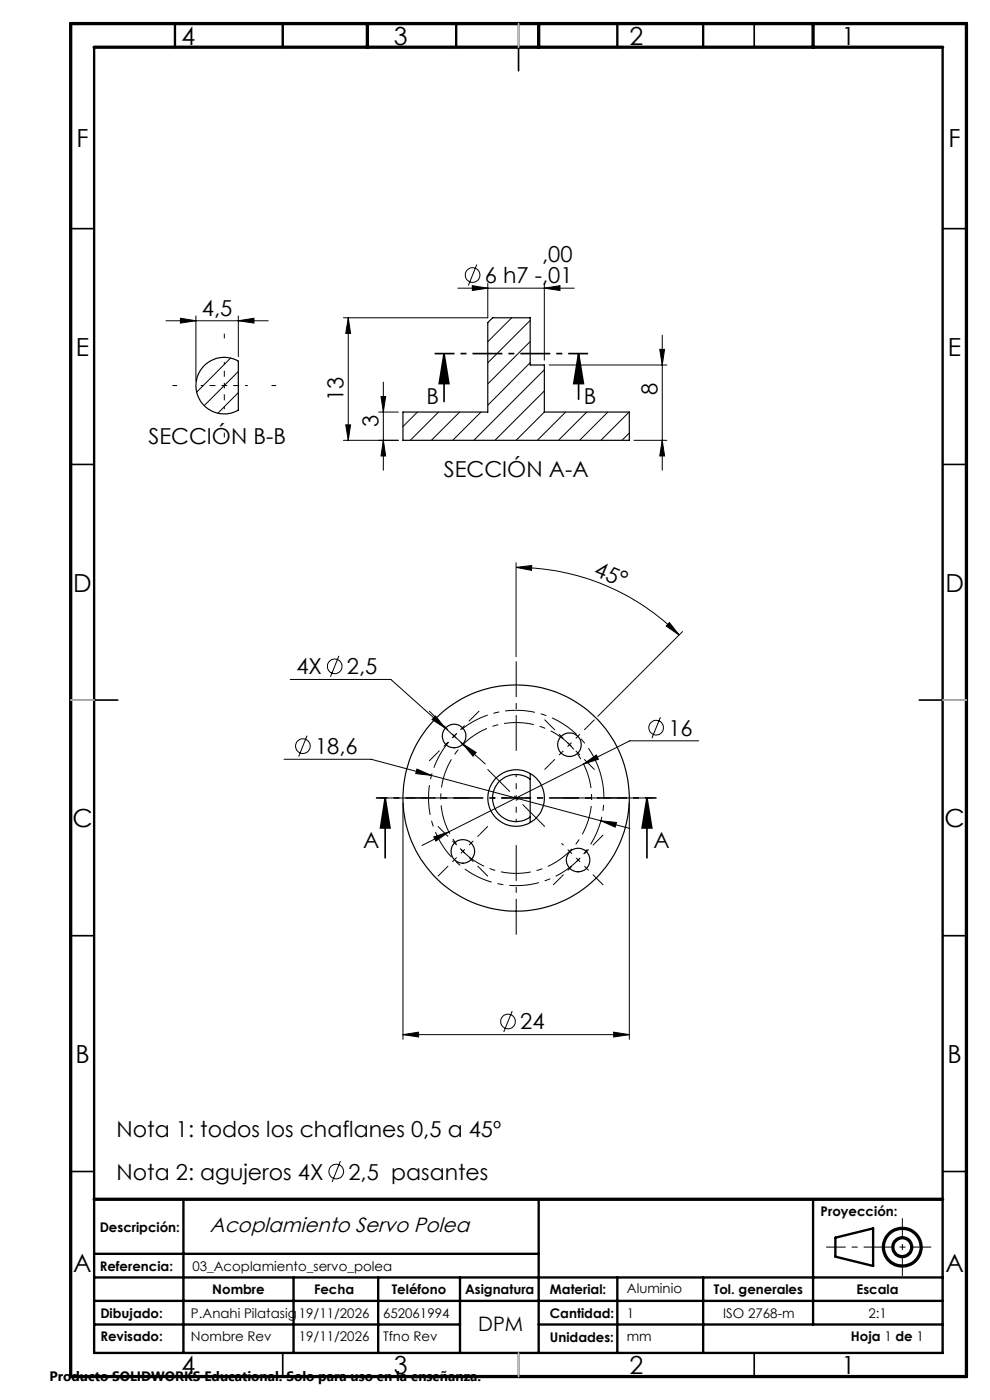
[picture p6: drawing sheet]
<svg xmlns="http://www.w3.org/2000/svg" width="210mm" height="297mm" viewBox="0 0 210 297" stroke-linecap="round" stroke-linejoin="round" font-family="sans-serif">
<g fill="none" stroke="#000" stroke-width=".25">
<path d="M43.5 77.4a6 6 0 0 1 7.1-.8v10.4a6 6 0 0 1-7.9-1.6 6 6 0 0 1 .8-8zM103.5 68.4l1-1h8v10h3v10h18v6h-48v-6h18zM112.5 165.3a5 5 0 0 0-6.7 .7 5 5 0 0 0 0 6.7 5 5 0 0 0 6.7 .6M112.5 164.1a6 6 0 0 0-9 5.2 6 6 0 0 0 9 5.2M112.5 164.1a6 6 0 0 1 0 10.4M112.5 164.1v10.4"/>
<circle cx="96.3" cy="156.1" r="2.5"/>
<circle cx="120.8" cy="158" r="2.51"/>
<circle cx="109.5" cy="169.3" r="24"/>
<circle cx="98.2" cy="180.6" r="2.5"/>
<circle cx="122.6" cy="182.5" r="2.5"/>
</g>
<g fill="none" stroke="#000" stroke-width=".21">
<path d="M101.1 56.1l-1.8 4.5M35.2 68h21.7M38.3 67.5l3.3 .5-3.3 .5zM41.6 67v13.8M48.9 75.9l-7.2 7.3M50.6 68l3.3-.5v1zM50.6 78.8l-7.3 7.2M50.6 67v8.6M73.9 67.4l.5 3.3h-1.1zM73.9 67.4v26M97.1 61.1h24.7M100.2 60.6l3.3 .5-3.3 .5z"/>
<path d="M103.5 60.1v7.3h-30.7M108.5 67.4l-5 5.1M112.5 68l-9 9M112.5 72.5l-9 9M112.5 76.9l-9 9.1M115.5 61.1l3.3-.5v1zM115.5 78.5l-15 14.9M115.5 60.1v16.3M116.5 77.4h25M139.9 74.1h1.1l-.5 3.3zM140.5 71.1v28.7M50.6 83.3l-4.4 4.4"/>
<path d="M72.8 93.4h11.7M73.3 90.1h1.1l-.5 3.3zM80.3 87.4h4.2M80.8 84.1h1l-.5 3.3zM81.3 93.4l.5 3.3h-1zM81.3 81.1v18.7M88.5 87.4l-3 3.1M93 87.4l-6 6M97.5 87.4l-6 6M102 87.4l-6 6M115.5 82.9l-10.5 10.5M115.5 87.4l-6 6"/>
<path d="M120 87.4l-6 6M124.5 87.4l-6 6M128.9 87.4l-6 6M133.5 87.4l-6 6M133.5 91.9l-1.6 1.5M134.5 93.4h7M140.5 93.4l.5 3.3h-1.1zM109.5 119.4v19.9M71.9 139.1l-1.8 4.5M109.5 120.4l3.3-.4-.1 1zM109.5 120.4a49 49 0 0 1 34.6 14.3M142 132.1l2.1 2.6-2.8-1.9z"/>
<path d="M144.8 134l-18 18M61.6 144.1h21.3l11.6 10.4M65.1 156.1l-1.7 4.4M92.4 151.9l2.1 2.6-2.8-1.9zM94.5 154.5l3.7 3.3M98.2 157.8l2.8 1.8-.7 .8zM98.2 157.8l4.7 4.3M140.1 152.1l-1.8 4.5M148.2 157.2h-14.6l-38.4 19.3M60.3 161.1h18.4l12.8 3.4M85.5 170.3v50.2M88.4 163.2l3.1 1.3-3.3-.4z"/>
<path d="M91.5 164.5l42.1 11.3M92 177.5l3.2-1-2.7 1.9zM95.2 176.5l-5.7 2.8M123.8 162.1l2.7-1.9 .4 .9zM127.5 174.1l3.3 .4-.3 1zM133.5 170.3v50.2M85.5 219.5l3.3-.5v1zM85.5 219.5h48M108.7 214.5l-1.8 4.4M130.2 219l3.3 .5-3.3 .5zM72.2 246.3l-1.8 4.5"/>
<circle cx="100.3" cy="58.3" r="1.55"/>
<circle cx="64.2" cy="158.3" r="1.55"/>
<circle cx="71" cy="141.4" r="1.56"/>
<circle cx="139.2" cy="154.4" r="1.54"/>
<circle cx="107.8" cy="216.7" r="1.55"/>
<circle cx="71.3" cy="248.5" r="1.56"/>
</g>
<g fill="none" stroke="#000" stroke-width=".7" stroke-linecap="butt">
<circle cx="191.4" cy="264.6" r="4"/>
<circle cx="191.4" cy="264.6" r="2"/>
</g>
<path d="M197.5 264.6h-22.3" fill="none" stroke="#000" stroke-width=".21" stroke-dasharray="6.3 1.3 1.3 1.3" stroke-dashoffset="2.2" stroke-linecap="butt"/>
<path d="M191.4 258.4v12.3" fill="none" stroke="#000" stroke-width=".21" stroke-dasharray="6.3 1.3 1.3 1.3" stroke-dashoffset="2.1" stroke-linecap="butt"/>
<g fill="none" stroke="#000" stroke-width=".35">
<path d="M60 5v5M110 5v10M160 5v5M15 48.5h5M200 48.5h5M94.2 75l1 6.4h-2zM94.2 75v10.2M122.7 75l1.1 6.4h-2.1zM122.7 75v9.7M15 98.5h5M200 98.5h5M15 148.5h10"/>
<path d="M195 148.5h10M81.7 169.3l1 6.3h-2zM81.7 169.3v12.7M137.2 169.3l1.1 6.3h-2.1zM137.2 169.3v12.7M15 198.5h5M200 198.5h5M15 248.5h5M200 248.5h5M60 287v5M110 287v5M160 287v5"/>
</g>
<g fill="none" stroke="#000" stroke-width=".5">
<path d="M20 10v277h180v-277M37.1 5v5M60 5v5M96.8 5v5M131 5v5M149.2 5v5M38.9 254.4v32.6M114.3 254.4v32.6M172.5 254.4v26.6M20 266h94.3M20 271h180M20 276h180"/>
<path d="M62.3 271v16M80.2 271v16M97.6 271v16M131 271v16M149.2 271v16M177.2 262.6l8-2v8l-8-2zM20 281h77.6M114.3 281h85.7"/>
</g>
<path d="M15 5h190v287h-190zM20 10h180M77.9 5v5M114.3 5v5M172.5 5v5M20 254.4h180" fill="none" stroke="#000" stroke-width=".7"/>
<path d="M110 5v5M15 148.5h5M200 148.5h5M110 287v5" fill="none" stroke="#c0c0c0" stroke-width=".35"/>
<g fill="#000">
<path d="M38.3 67.5l3.3 .5-3.3 .5zM50.6 68l3.3-.5v1zM73.9 67.4l.5 3.3h-1.1zM94.2 75l1 6.4h-2zM100.2 60.6l3.3 .5-3.3 .5zM115.5 61.1l3.3-.5v1zM122.7 75l1.1 6.4h-2.1zM139.9 74.1h1.1l-.5 3.3zM73.3 90.1h1.1l-.5 3.3zM80.8 84.1h1l-.5 3.3zM81.3 93.4l.5 3.3h-1zM140.5 93.4l.5 3.3h-1.1z"/>
<path d="M109.5 120.4l3.3-.4-.1 1zM142 132.1l2.1 2.6-2.8-1.9zM92.4 151.9l2.1 2.6-2.8-1.9zM98.2 157.8l2.8 1.8-.7 .8zM81.7 169.3l1 6.3h-2zM88.4 163.2l3.1 1.3-3.3-.4zM92 177.5l3.2-1-2.7 1.9zM123.8 162.1l2.7-1.9 .4 .9zM127.5 174.1l3.3 .4-.3 1zM137.2 169.3l1.1 6.3h-2.1zM85.5 219.5l3.3-.5v1zM130.2 219l3.3 .5-3.3 .5z"/>
</g>
<path d="M124.8 164.6a16 16 0 0 0-26.7-6.5 16 16 0 0 0 7.1 26.6 16 16 0 0 0 19.9-19l-.3-1.1" fill="none" stroke="#000" stroke-width=".21" stroke-dasharray="6.3 1.3 1.3 1.3" stroke-dashoffset="3.7" stroke-linecap="butt"/>
<path d="M127.3 163.8a18.6 18.6 0 0 0-31.1-7.5 18.6 18.6 0 0 0 8.3 30.9 18.6 18.6 0 0 0 23.1-22.2l-.3-1.2" fill="none" stroke="#000" stroke-width=".21" stroke-dasharray="6.3 1.3 1.3 1.3" stroke-dashoffset=".6" stroke-linecap="butt"/>
<g fill="none" stroke="#000" stroke-width=".21" stroke-dasharray="15.2 1.3 1.3 1.3" stroke-dashoffset="14.6" stroke-linecap="butt">
<path d="M47.6 81.8v-5M47.6 81.8h-5M47.6 81.8v5M47.6 81.8h5M96.3 156.1l3.6-3.5M96.3 156.1l-3.5-3.5M96.3 156.1l-3.5 3.6M96.3 156.1l3.6 3.6M120.8 158l-3.5-3.6M120.8 158l-3.5 3.5M120.8 158l3.5 3.5M120.8 158l3.5-3.6"/>
<path d="M109.5 169.3v-5M109.5 169.3h-5M109.5 169.3v5M109.5 169.3h5M98.2 180.6l-3.6-3.5M98.2 180.6l-3.6 3.5M98.2 180.6l3.5 3.5M98.2 180.6l3.5-3.5M122.7 182.4l3.5-3.5M122.7 182.4l-3.6-3.5M122.7 182.4l-3.6 3.6M122.7 182.4l3.5 3.6"/>
</g>
<path d="M109.5 159.3v-19M99.5 169.3h-19M109.5 179.3v19M119.5 169.3h19" fill="none" stroke="#000" stroke-width=".21" stroke-dasharray="15.2 1.3 1.3 1.3" stroke-dashoffset="7.6" stroke-linecap="butt"/>
<g fill="none" stroke="#000" stroke-width=".21" stroke-dasharray="15.2 1.3 1.3 1.3" stroke-linecap="butt">
<path d="M47.6 71.8v-1M37.6 81.8h-1M47.6 91.8v1M57.6 81.8h1M92.8 152.6l-1.8-1.8M92.8 159.7l-1.8 1.7M99.9 152.6l1.7-1.8M117.3 154.4l-1.8-1.7M124.3 154.4l1.8-1.7M94.6 177.1l-1.7-1.8M101.7 177.1l1.8-1.8M117.3 161.5l-1.8 1.8"/>
<path d="M124.3 161.5l1.8 1.8M126.2 178.9l1.8-1.8M94.6 184.1l-1.7 1.8M101.7 184.1l1.8 1.8M119.1 186l-1.8 1.7M126.2 186l1.8 1.7"/>
</g>
<path d="M103.4 163.2l12.2 12.2" fill="none" stroke="#000" stroke-width=".21" stroke-dasharray="15.2 1.3 1.3 1.3" stroke-dashoffset="8.5" stroke-linecap="butt"/>
<path d="M139.3 169.3h-59.6" fill="none" stroke="#000" stroke-width=".35" stroke-dasharray="6.3 1.3 1.3 1.3" stroke-dashoffset="3.9" stroke-linecap="butt"/>
<path d="M124.7 75h-32.5" fill="none" stroke="#000" stroke-width=".35" stroke-dasharray="6.3 1.3 1.3 1.3" stroke-dashoffset="2.1" stroke-linecap="butt"/>
<g font-size="5.3">
<text x="38.5" y="9.5">4</text>
<text x="83.5" y="9.5">3</text>
<text x="133.5" y="9.5">2</text>
<text x="178.5" y="9.5">1</text>
<text x="16.2" y="31.3">F</text>
<text x="201.2" y="31.3">F</text>
<text x="16.1" y="75.5">E</text>
<text x="201.1" y="75.5">E</text>
<text x="15.5" y="125.5">D</text>
<text x="200.5" y="125.5">D</text>
<text x="15.4" y="175.5">C</text>
<text x="200.4" y="175.5">C</text>
<text x="16" y="225.5">B</text>
<text x="201" y="225.5">B</text>
<text x="15.5" y="269.8">A</text>
<text x="200.5" y="269.8">A</text>
<text x="38.5" y="291.5">4</text>
<text x="83.5" y="291.5">3</text>
<text x="133.5" y="291.5">2</text>
<text x="178.5" y="291.5">1</text>
</g>
<g font-size="4.7">
<text x="115" y="55.6">,00</text>
<text x="102.8" y="60">6 h7 -,01</text>
<text x="42.8" y="67">4,5</text>
<text x="139.5" y="83.8" transform="rotate(-90 139.5 83.8)">8</text>
<text x="72.9" y="85.1" transform="rotate(-90 72.9 85.1)">13</text>
<text x="90.5" y="85.6">B</text>
<text x="123.8" y="85.6">B</text>
<text x="31.5" y="94.3">SECCIÓN B-B</text>
<text x="80.3" y="90.7" transform="rotate(-90 80.3 90.7)">3</text>
<text x="94.1" y="101.3">SECCIÓN A-A</text>
<text x="125.8" y="121.9" transform="rotate(23 125.8 121.9)">45°</text>
<text x="62.9" y="143.1">4X</text>
<text x="73.6" y="143.1">2,5</text>
<text x="66.8" y="160">18,6</text>
<text x="141.8" y="156.1">16</text>
<text x="77" y="179.9">A</text>
<text x="138.6" y="179.9">A</text>
<text x="110.3" y="218.4">24</text>
<text x="24.7" y="241.1">Nota 1: todos los chaflanes 0,5 a 45º</text>
<text x="24.7" y="250.3">Nota 2: agujeros 4X</text>
<text x="73.9" y="250.2">2,5 pasantes</text>
</g>
<text font-size="4.4" x="44.5" y="261.3">Acoplamiento Servo Polea</text>
<text font-size="4.2" x="101.4" y="282.3">DPM</text>
<text font-size="2.9" x="10.5" y="292.9">Producto SOLIDWORKS Educational. Solo para uso en la enseñanza.</text>
<g font-size="2.8">
<text x="21.1" y="261.3">Descripción:</text>
<text x="174.1" y="258">Proyección:</text>
<text x="21.1" y="269.7">Referencia:</text>
<text x="40.8" y="269.7">03_Acoplamiento_servo_polea</text>
<text x="45" y="274.5">Nombre</text>
<text x="66.6" y="274.5">Fecha</text>
<text x="83.1" y="274.5">Teléfono</text>
<text x="98.6" y="274.5">Asignatura</text>
<text x="116.7" y="274.5">Material:</text>
<text x="133" y="274.4">Aluminio</text>
<text x="151.4" y="274.5">Tol. generales</text>
<text x="181.7" y="274.5">Escala</text>
<text x="21.3" y="279.7">Dibujado:</text>
<text x="40.5" y="279.7">P.Anahi Pilatasig</text>
<text x="63.4" y="279.7">19/11/2026</text>
<text x="81.3" y="279.7">652061994</text>
<text x="116.7" y="279.7">Cantidad:</text>
<text x="133" y="279.6">1</text>
<text x="153.4" y="279.7">ISO 2768-m</text>
<text x="184.2" y="279.7">2:1</text>
<text x="21.3" y="284.6">Revisado:</text>
<text x="40.5" y="284.6">Nombre Rev</text>
<text x="63.4" y="284.6">19/11/2026</text>
<text x="81.3" y="284.6">Tfno Rev</text>
<text x="116.7" y="284.6">Unidades:</text>
<text x="133" y="284.5">mm</text>
<text x="180.5" y="284.5">Hoja 1 de 1</text>
</g>
</svg>
